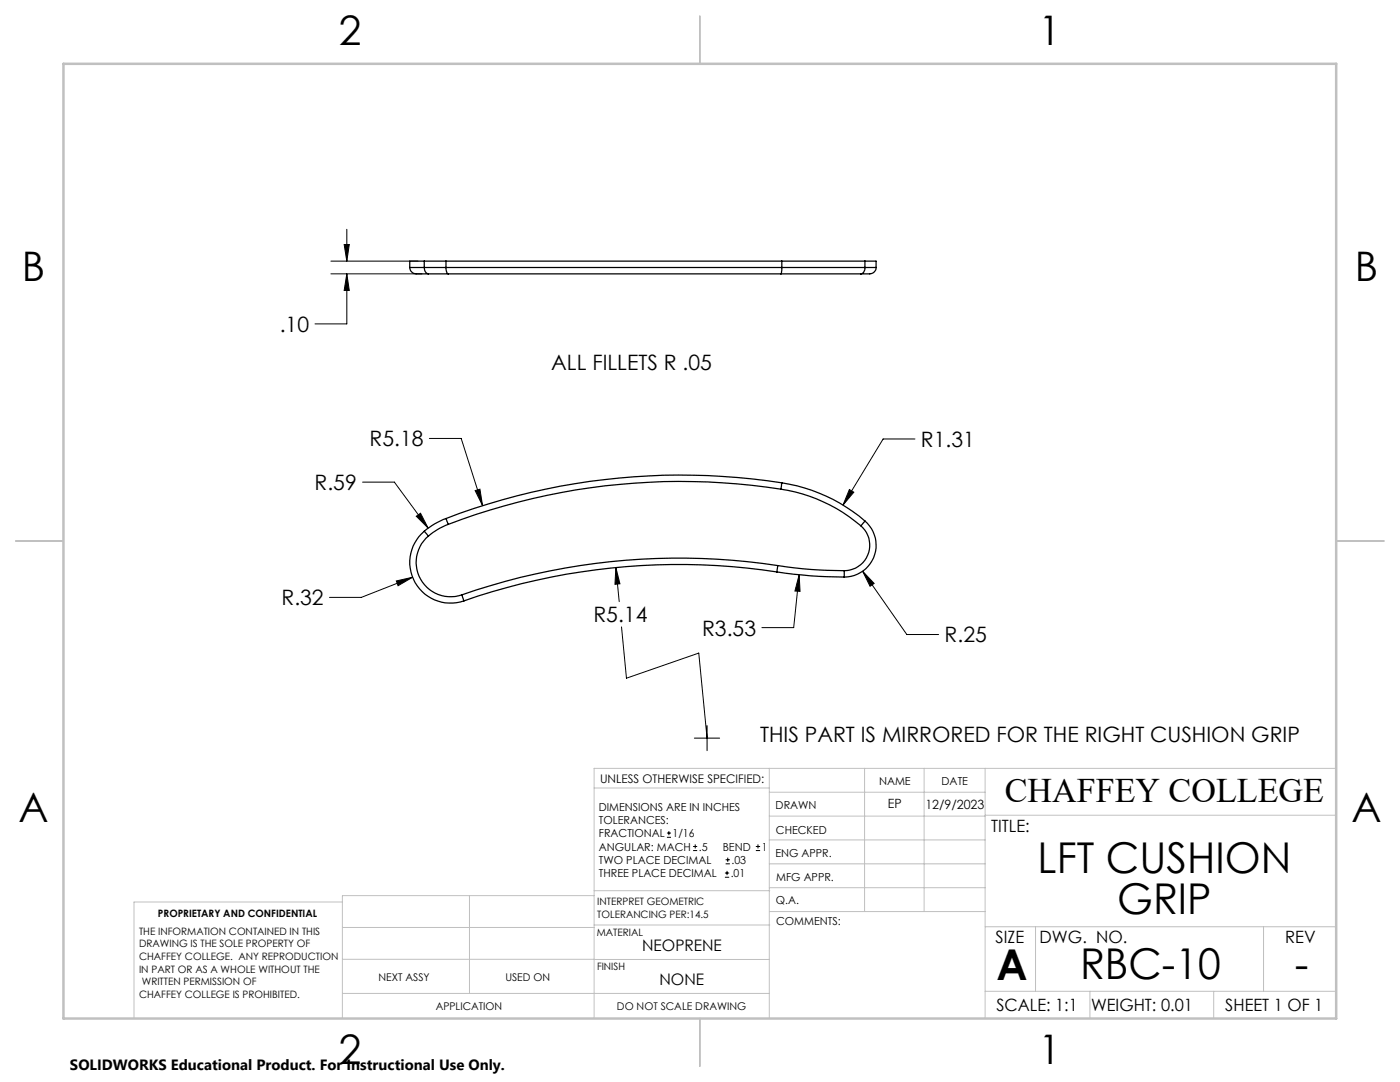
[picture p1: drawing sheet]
<svg xmlns="http://www.w3.org/2000/svg" width="279mm" height="216mm" viewBox="0 0 279 216" stroke-linecap="round" stroke-linejoin="round" font-family="sans-serif">
<g fill="none" stroke="#000" stroke-width=".25">
<path d="M81.8 53.4a1.54 1.54 0 0 0 2 1.2h1.7M81.8 53.4h2.9M84.7 53.4a1.15 1.15 0 0 0 .8 1.2M84.7 53.4h4.3M84.7 52.1h4.3M84.7 52.1h-2.9v1.3M84.7 52.1v1.3M85.5 54.6h4M89 52.1h67M89 53.4h67M89 53.4a1.34 1.34 0 0 0 .5 1.2M89 52.1v1.3"/>
<path d="M89.5 54.6h66.4M155.9 54.6h15.9M156 53.4l-.1 1.2M156 53.4h16.6M156 52.1h16.6M156 52.1v1.3M172.6 53.4a1.09 1.09 0 0 1-.8 1.2M172.6 52.1h2.2v1.3M172.6 53.4h2.2M172.6 52.1v1.3M174.8 53.4a1.47 1.47 0 0 1-1.9 1.2h-1.1M155.9 97.6a130.5 130.5 0 0 0-66.4 7"/>
<path d="M155.9 97.6a32.2 32.2 0 0 1 15.9 7.3M156 96.3a131.5 131.5 0 0 0-67 7.2M156 96.3l-.1 1.3M156 96.3a33.2 33.2 0 0 1 16.6 7.7M84.7 106l.8 1M84.7 106a8.1 8.1 0 0 0-1.9 10.2 8.1 8.1 0 0 0 9.8 3.7M85.5 107a6.9 6.9 0 0 0-1.5 8.6 6.9 6.9 0 0 0 8.1 3.1M89 103.5a14 14 0 0 0-4.3 2.5M89 103.5l.5 1.1M89.5 104.6a12.9 12.9 0 0 0-4 2.4M92.1 118.7l.5 1.2M155 114.1a130.2 130.2 0 0 0-62.4 5.8"/>
<path d="M155 114.1a85.8 85.8 0 0 0 13.5 1M155.2 112.9a131.5 131.5 0 0 0-63.1 5.8M155.2 112.9l-.2 1.2M155.2 112.9a84 84 0 0 0 13.3 1M168.5 113.9v1.2M171.8 104.9a5.1 5.1 0 0 1 1.5 5.7 5.1 5.1 0 0 1-4.8 3.3M172.6 104l-.8 .9M172.6 104a6.4 6.4 0 0 1 1.8 7 6.4 6.4 0 0 1-5.9 4.1"/>
</g>
<g fill="none" stroke="#000" stroke-width=".2">
<path d="M66 52.1h17.4M66 54.6h18.2M68.7 48.8h1l-.5 3.3zM69.2 54.6l.5 3.4h-1zM69.2 54.6v10h-6.3M69.2 45.8v6.3M72.4 96.2h6.3l6.7 9.2M85.7 87.5h6.3l4.3 13.4M94.8 97.9l1-.3 .5 3.3zM169.5 97.7l.9 .5-2.2 2.6zM182.6 87.6h-6.4l-8 13.2M79.1 115.9l3.2-.7-2.9 1.7z"/>
<path d="M82.3 115.2l-10.2 4h-6.3M83.1 103l.8-.6 1.5 3zM122.9 113.2l.8 3.3-1 .1zM122.9 113.2l.7 6.9M159.5 114.7l.2 3.3-1.1-.1zM159.5 114.7l-1.1 10.5h-6.4M172.2 114l2.2 2.4-.8 .6zM172.2 114l8.8 12.6h6.3M124 125.1l1 10.2 14.5-5 1.6 17M138.6 147.3h5M141.1 144.8v5M133.1 167.1h.8"/>
<path d="M133.1 166.2h.8M133.5 165.8v.9M138.3 169.7h.8M138.3 168.9h.8M138.7 168.5v.8M144.7 175h.8M144.7 174.2h.8M144.8 172.4h.9M144.8 171.6h.9M145.1 173.8v.8M145.2 171.1v.9M150.8 169.7h.9"/>
<path d="M150.8 168.9h.9M151.3 168.5v.8"/>
</g>
<g fill="none" stroke="#c0c0c0" stroke-width=".2">
<path d="M118.6 157.2h34.9M153.5 153.3v49.9M153.5 158.1h43.1M172.5 153.3v28.6M184.4 153.3v28.6M196.6 153.3v49.9M266.7 153.3h-148.1v49.9M68.3 180h-41.6v23.2M93.7 178.7v19.5M118.6 178.7h-50.3v24.5M118.6 177.7h35M153.5 167.6h43.1"/>
<path d="M153.5 162.8h43.1M153.5 172.4h43.1M153.5 177.1h43.1M196.6 162.7h70.1M68.3 198.2h85.2M68.3 191.4l85.2 .1M68.3 185.1h50.3M118.6 184.6h35M153.6 181.9h43M196.6 197.8h70.1M196.6 184.9h70.1M206.7 184.9v12.9"/>
<path d="M217.5 197.8v5.4M242.2 197.8v5.4M252.2 184.9v12.9"/>
</g>
<path d="M139.7 3.2v9.5M3.1 107.9h9.6M266.7 107.9h9.5M139.7 203.2v9.6" fill="none" stroke="#c0c0c0" stroke-width=".25"/>
<path d="M12.7 12.7h254v190.5h-254z" fill="none" stroke="#c0c0c0" stroke-width=".5"/>
<path d="M94.8 97.9l1.5 3-.5-3.3zM83.1 103l2.3 2.4-1.5-3zM79.1 115.9l.3 1 2.9-1.7zM122.9 113.2l-.2 3.4 1-.1zM159.5 114.7l-.9 3.2 1.1 .1zM172.2 114l1.4 3 .8-.6zM169.5 97.7l-1.3 3.1 2.2-2.6zM68.7 48.8h1l-.5 3.3zM69.2 54.6l.5 3.4h-1z" fill="#000"/>
<g font-size="8.5">
<text x="207.1" y="174.2">LFT CUSHION</text>
<text x="222.9" y="182.3">GRIP</text>
<text x="198.9" y="195.5">A</text>
<text x="215.5" y="195.4">RBC-10</text>
<text x="258.4" y="195.4">-</text>
</g>
<g font-size="8.1">
<text x="67.6" y="8.9">2</text>
<text x="207.3" y="8.9">1</text>
<text x="4.4" y="56.2">B</text>
<text x="270.4" y="56.2">B</text>
<text x="3.7" y="164.1">A</text>
<text x="269.7" y="164.1">A</text>
<text x="67.6" y="212.4">2</text>
<text x="207.3" y="212.4">1</text>
</g>
<text font-size="6.9" x="200.5" y="160.1">CHAFFEY COLLEGE</text>
<g font-size="4.2">
<text x="55.8" y="66.2">.10</text>
<text x="110" y="73.9">ALL FILLETS R .05</text>
<text x="73.8" y="89.1">R5.18</text>
<text x="183.8" y="89.2">R1.31</text>
<text x="62.8" y="97.8">R.59</text>
<text x="56.2" y="120.8">R.32</text>
<text x="118.4" y="124.2">R5.14</text>
<text x="140.1" y="126.8">R3.53</text>
<text x="188.5" y="128.2">R.25</text>
<text x="151.7" y="148.1">THIS PART IS MIRRORED FOR THE RIGHT CUSHION GRIP</text>
</g>
<g font-size="3.4">
<text x="197.8" y="166">TITLE:</text>
<text x="198.7" y="188.1">SIZE</text>
<text x="207.5" y="188.1">DWG. NO.</text>
<text x="256.5" y="188.2">REV</text>
<text x="198.8" y="201.7">SCALE: 1:1</text>
<text x="217.7" y="201.8">WEIGHT: 0.01</text>
<text x="244.5" y="201.7">SHEET 1 OF 1</text>
</g>
<g font-size="3.2">
<text x="128.2" y="189.8">NEOPRENE</text>
<text x="131.6" y="196.6">NONE</text>
</g>
<text font-size="3" x="14" y="213.5">SOLIDWORKS Educational Product. For Instructional Use Only.</text>
<g font-size="2.5">
<text x="177.2" y="161.3">EP</text>
<text x="184.7" y="161.4">12/9/2023</text>
</g>
<text font-size="2.4" x="119.8" y="156.2">UNLESS OTHERWISE SPECIFIED:</text>
<g font-size="2.2">
<text x="119.5" y="161.8">DIMENSIONS ARE IN INCHES</text>
<text x="154.8" y="161.4">DRAWN</text>
<text x="175.4" y="156.6">NAME</text>
<text x="187.9" y="156.7">DATE</text>
<text x="119.5" y="164.4">TOLERANCES:</text>
<text x="119.5" y="167.1">FRACTIONAL</text>
<text x="134.2" y="167.1">1/16</text>
<text x="154.9" y="166.3">CHECKED</text>
<text x="119.5" y="172.4">TWO PLACE DECIMAL</text>
<text x="119.5" y="169.7">ANGULAR: MACH</text>
<text x="139.5" y="169.7">.5</text>
<text x="144.2" y="169.7">BEND</text>
<text x="146" y="172.4">.03</text>
<text x="152" y="169.7">1</text>
<text x="154.8" y="171">ENG APPR.</text>
<text x="119.5" y="175">THREE PLACE DECIMAL</text>
<text x="145.8" y="175">.01</text>
<text x="154.9" y="175.7">MFG APPR.</text>
<text x="154.9" y="180.4">Q.A.</text>
<text x="154.9" y="184.6">COMMENTS:</text>
</g>
<g font-size="2.1">
<text x="75.5" y="195.7">NEXT ASSY</text>
<text x="100.9" y="195.7">USED ON</text>
<text x="86.9" y="201.5">APPLICATION</text>
<text x="123.1" y="201.6">DO NOT SCALE DRAWING</text>
</g>
<g font-size="2">
<text x="31.5" y="182.9">PROPRIETARY AND CONFIDENTIAL</text>
<text x="119.2" y="180.6">INTERPRET GEOMETRIC</text>
<text x="119.2" y="183.1">TOLERANCING PER:14.5</text>
<text x="27.8" y="186.5">THE INFORMATION CONTAINED IN THIS</text>
<text x="27.8" y="189">DRAWING IS THE SOLE PROPERTY OF</text>
<text x="27.8" y="191.6">CHAFFEY COLLEGE. ANY REPRODUCTION</text>
<text x="119.1" y="186.7">MATERIAL</text>
<text x="27.8" y="194.1">IN PART OR AS A WHOLE WITHOUT THE</text>
<text x="28.3" y="196.6">WRITTEN PERMISSION OF</text>
<text x="119.1" y="193.5">FINISH</text>
<text x="27.8" y="199.1">CHAFFEY COLLEGE IS PROHIBITED.</text>
</g>
</svg>
